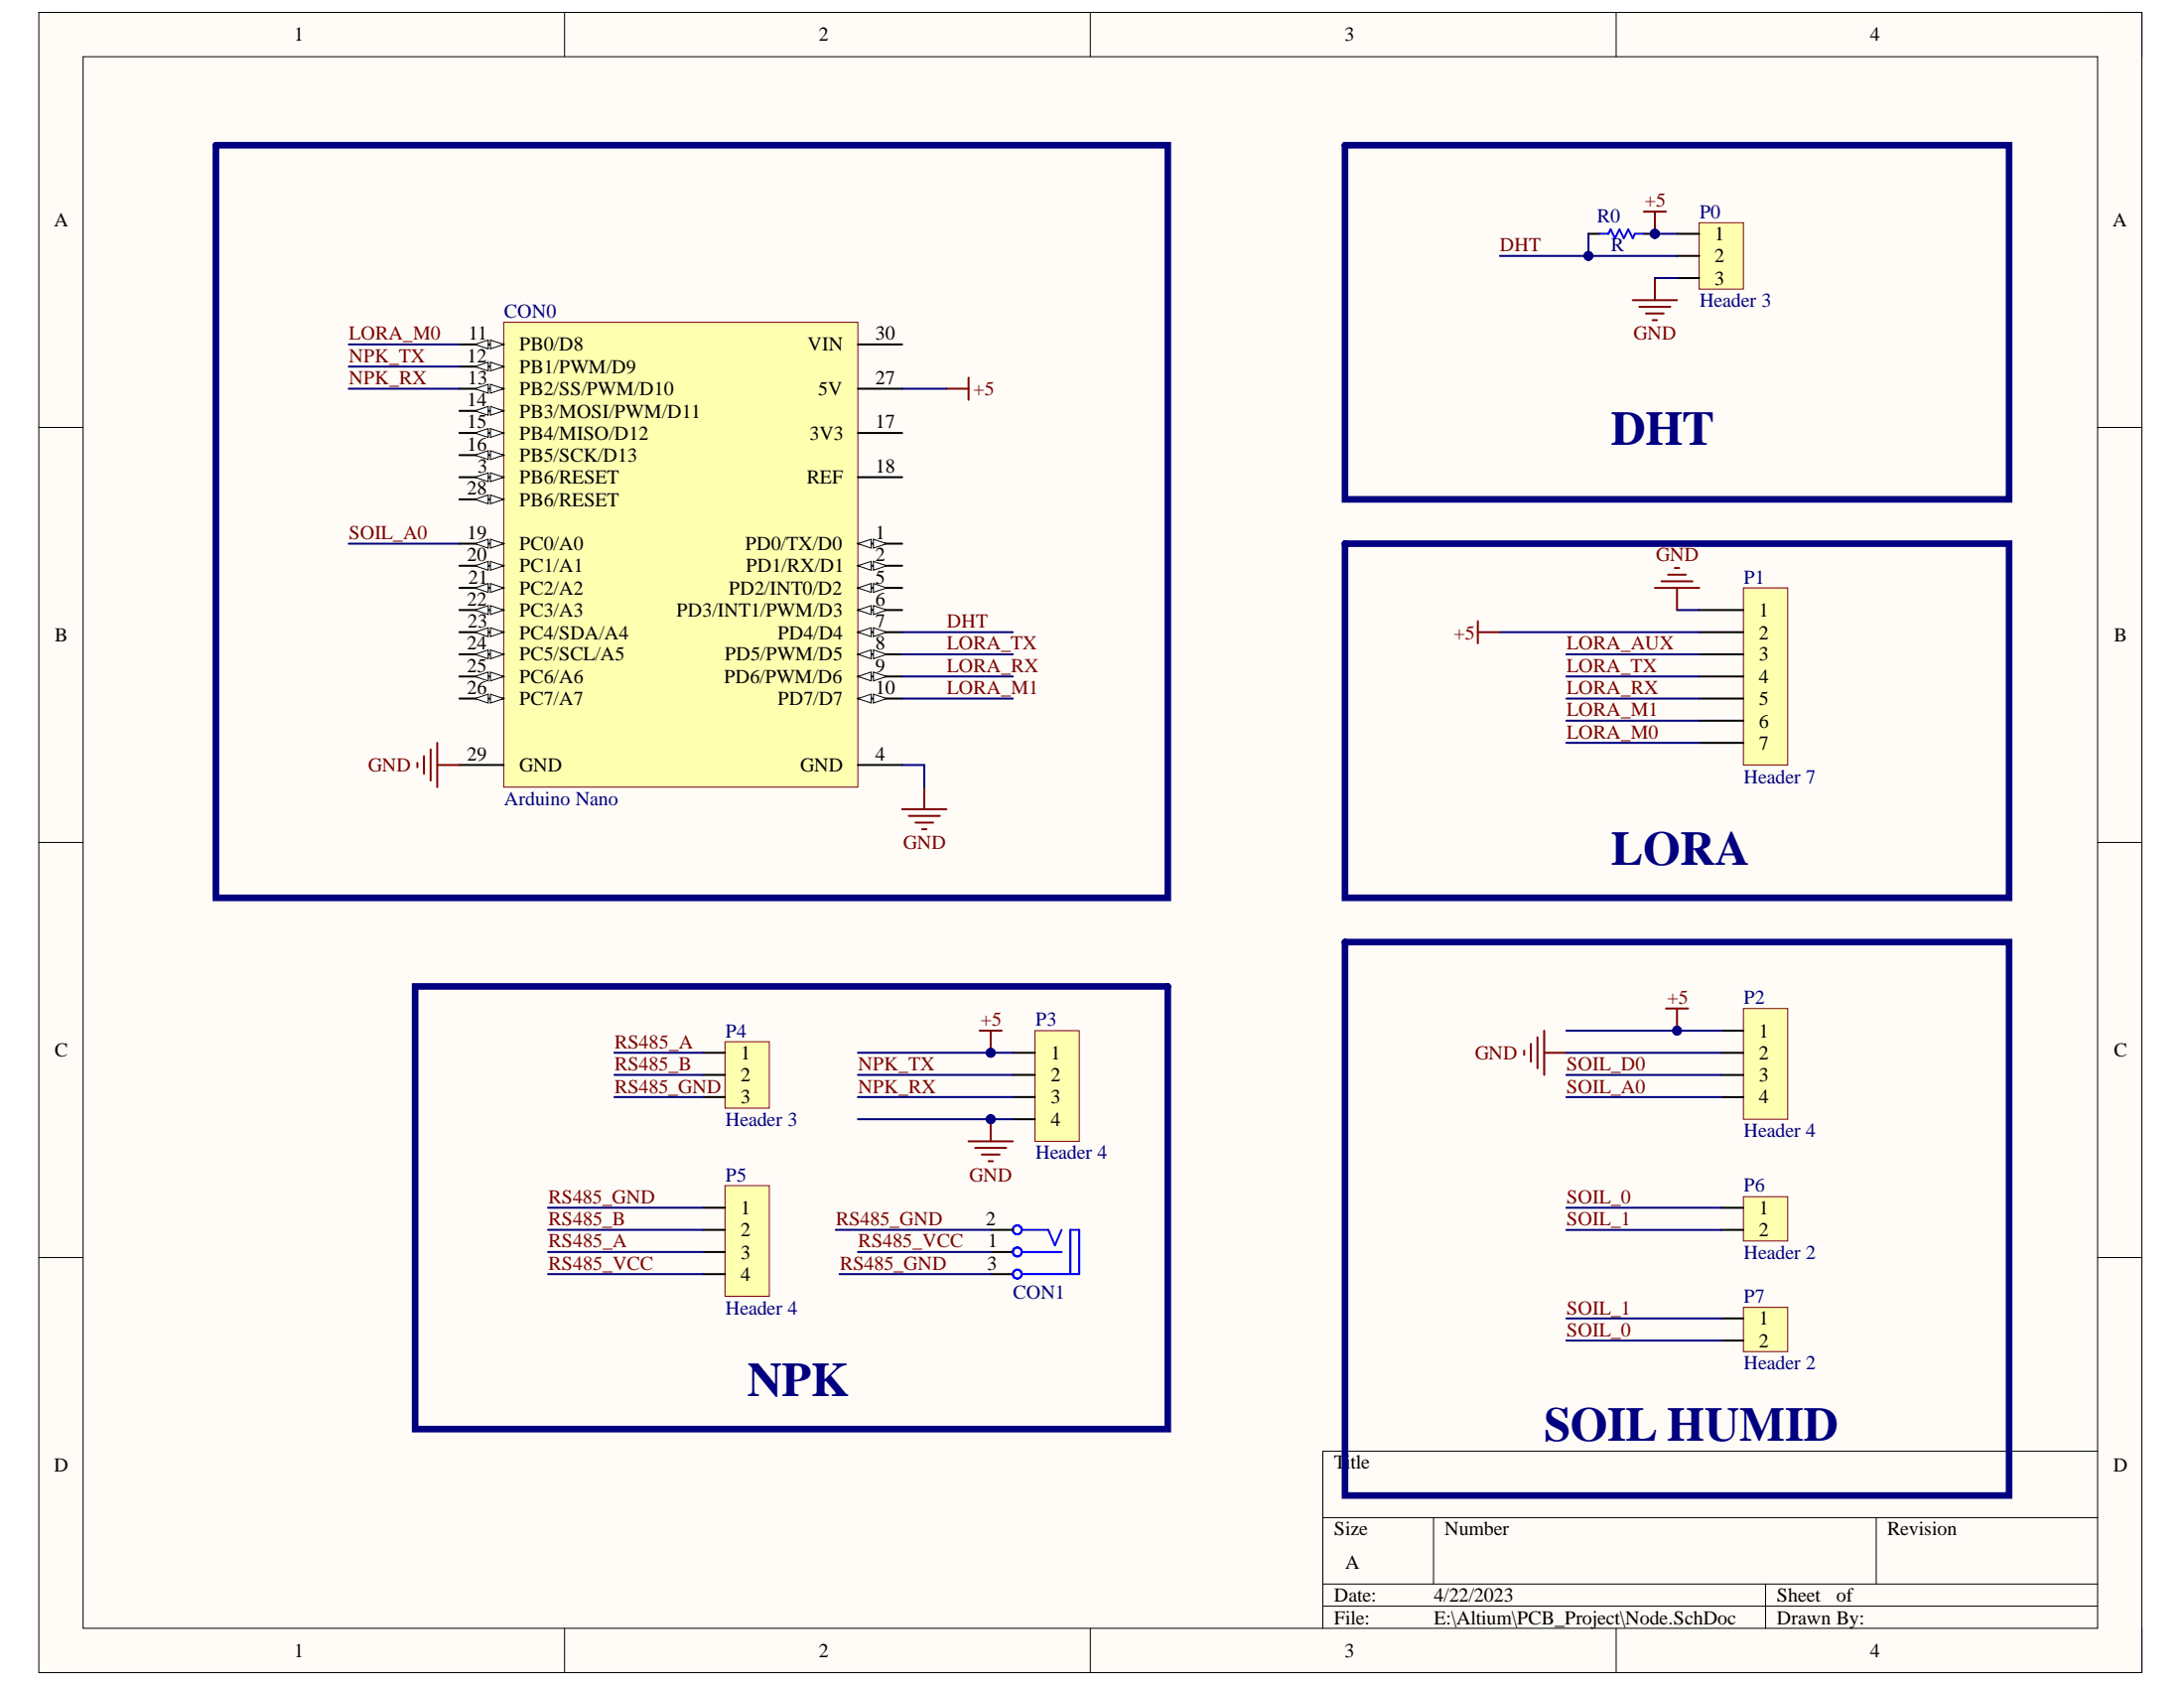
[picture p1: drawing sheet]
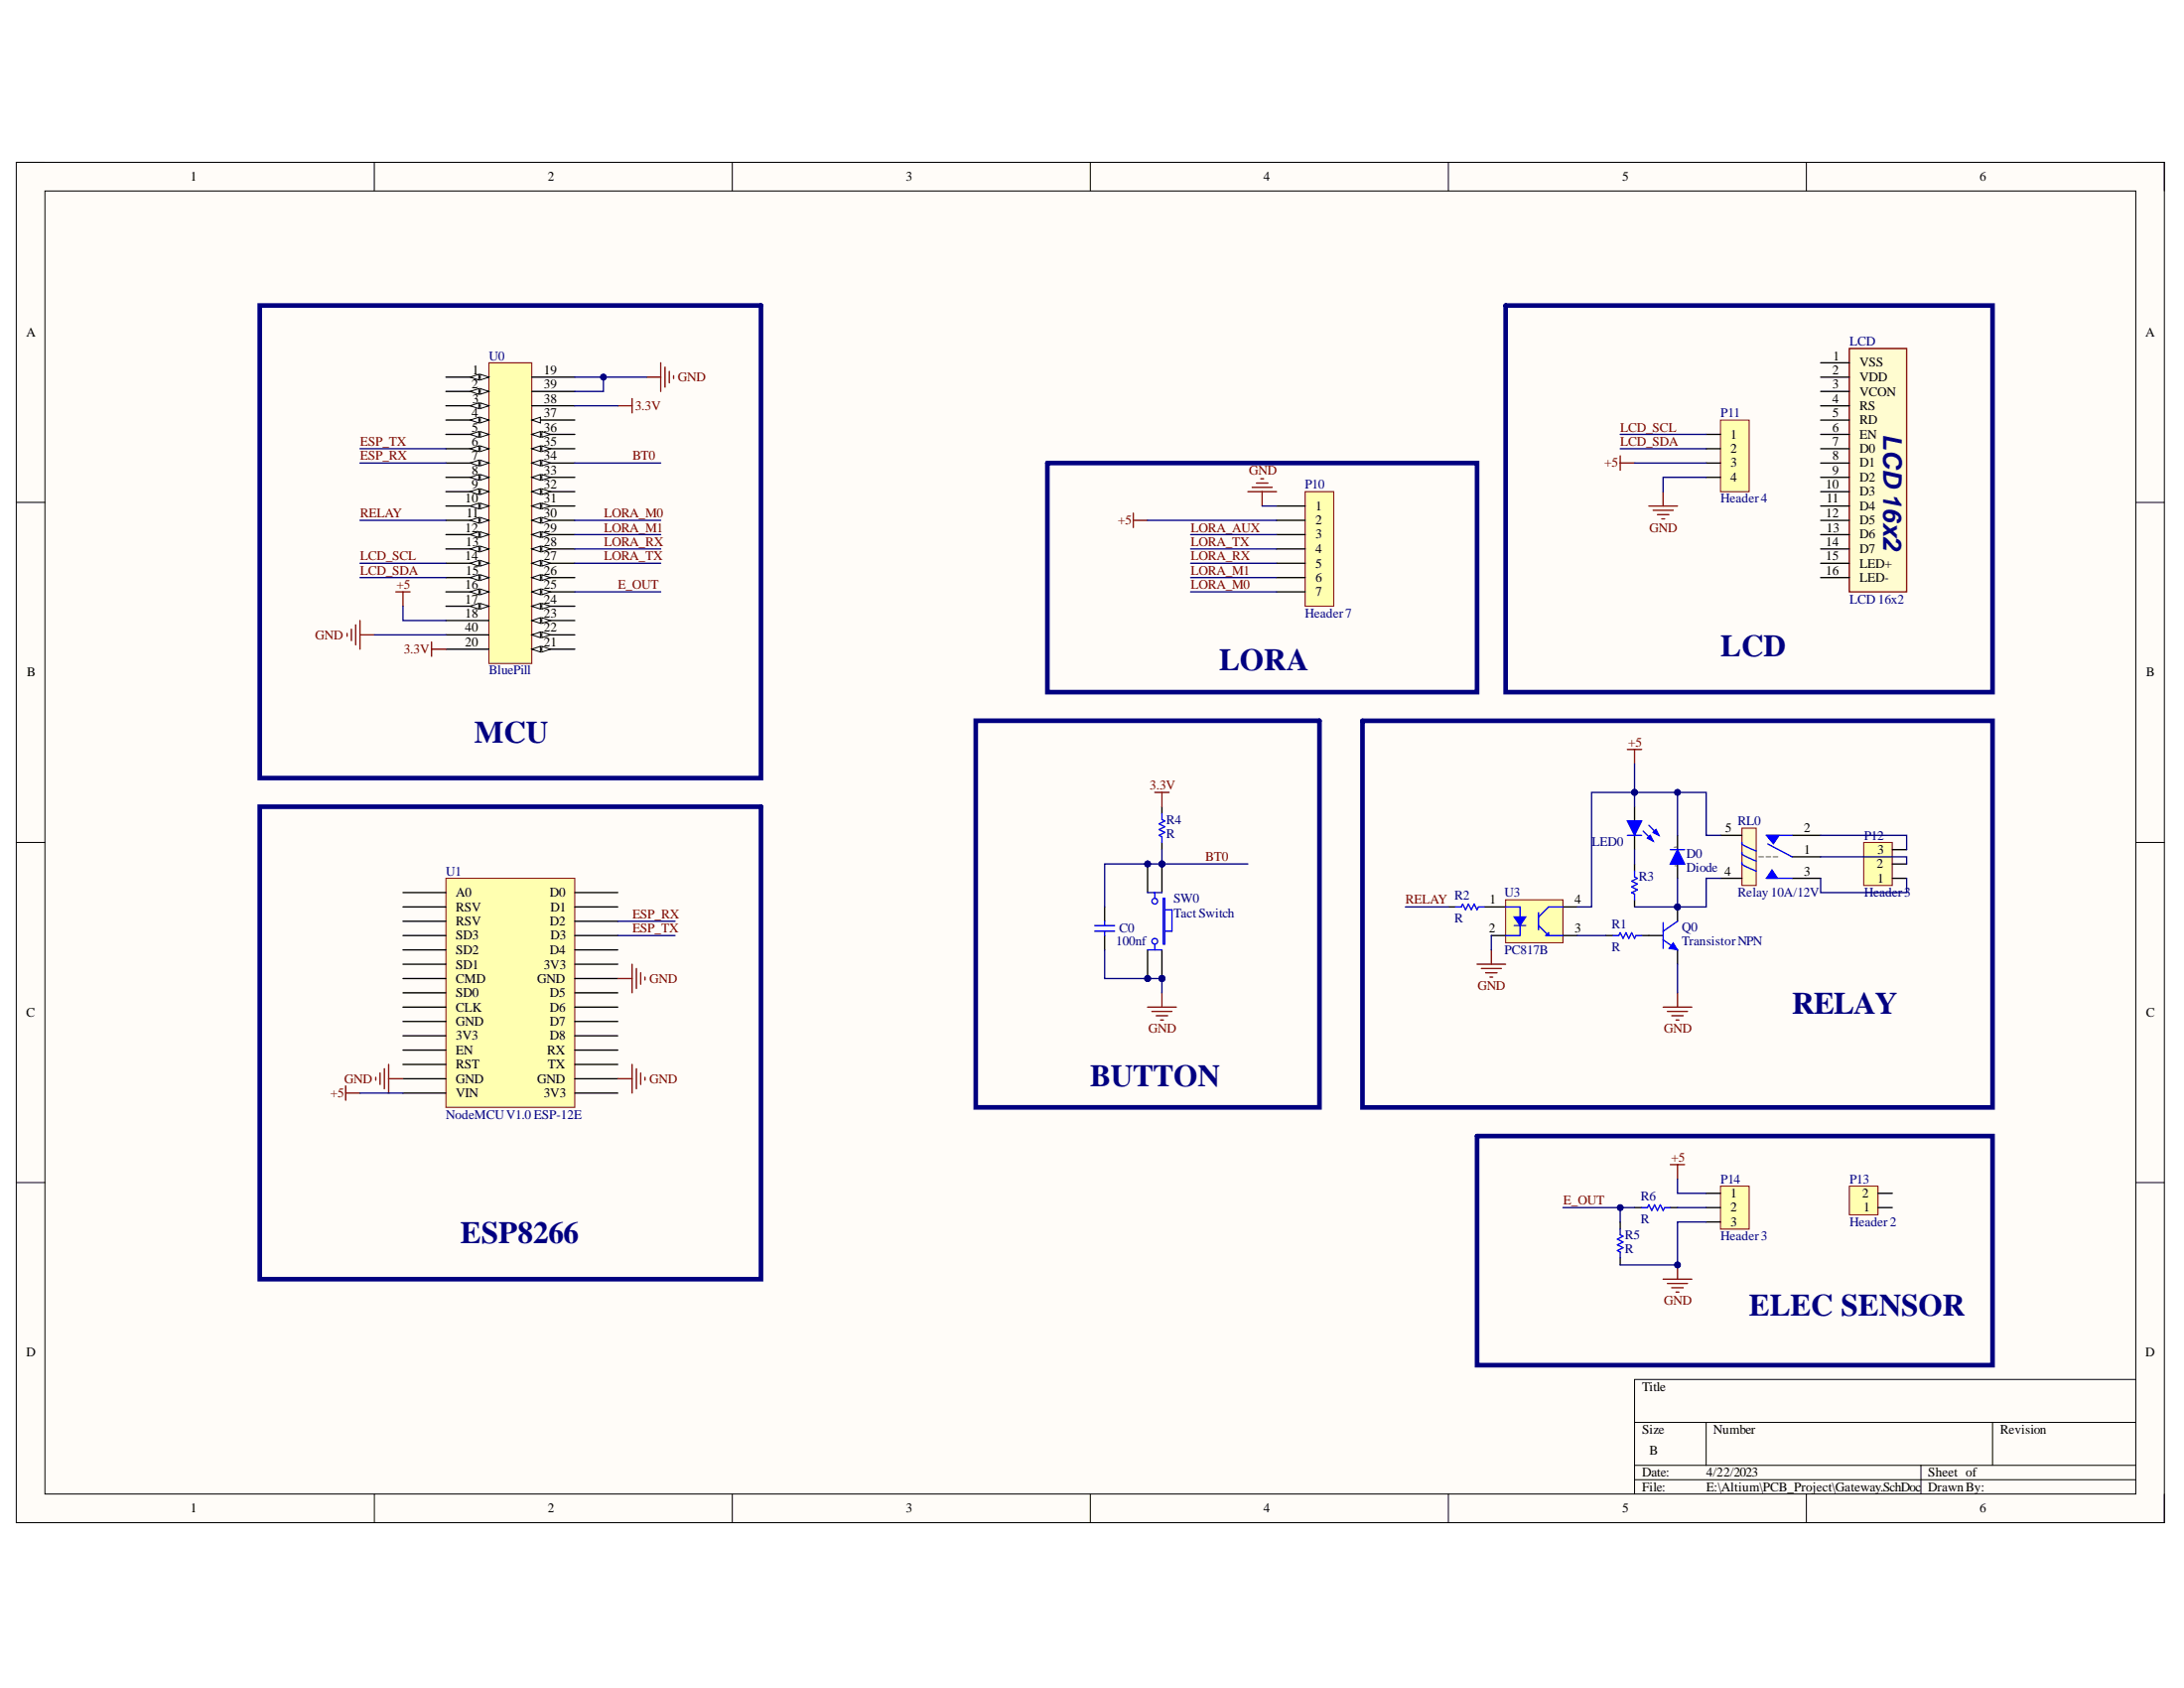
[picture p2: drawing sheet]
# Altium project PCB_Project.PrjPcb
2 sheets, 32 parts. Net scope: global (net labels, ports and power ports of the same name join across sheets).
Board files: Node.PcbDoc, Gateway.PcbDoc, Box.PcbDoc
Sheets:
  Node.SchDoc
  Gateway.SchDoc

## Sheet Node.SchDoc
size A; SheetNumber: 1; SheetTotal: 2

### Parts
CON0  Arduino Nano  [Arduino Nano 15x2]
CON1  CON DC PWR  [CONN/DC/PWR/5.0MM]  (value not drawn)
P0  Header 3  [XH2.54-3P]
P1  Header 7  [Header 7]
P2  Header 4  [Header 4]
P3  Header 4  [Header 4]
P4  Header 3  [SH152-5.08-3P]
P5  Header 4  [HDR DOMINO 4]
P6  Header 2  [Header 2]
P7  Header 2  [XH2.54-2P]
R0  R  [R 1206 (3216)]

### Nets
+5: CON0.27(5V) P0.1 P1.2 P2.1 P3.1 R0.2
GND: CON0.4(GND) CON0.29(GND) P0.3 P1.1 P2.2 P3.4
DHT: CON0.7(PD4/D4) P0.2 R0.1
LORA_AUX: P1.3
LORA_M0: CON0.11(PB0/D8) P1.7
LORA_M1: CON0.10(PD7/D7) P1.6
LORA_RX: CON0.9(PD6/PWM/D6) P1.5
LORA_TX: CON0.8(PD5/PWM/D5) P1.4
NPK_RX: CON0.13(PB2/SS/PWM/D10) P3.3
NPK_TX: CON0.12(PB1/PWM/D9) P3.2
RS485_A: P4.1 P5.3
RS485_B: P4.2 P5.2
RS485_GND: CON1.2(T) CON1.3(TN) P4.3 P5.1
RS485_VCC: CON1.1(S) P5.4
SOIL_0: P6.1 P7.2
SOIL_1: P6.2 P7.1
SOIL_A0: CON0.19(PC0/A0) P2.4
SOIL_D0: P2.3

Not connected (* = marked no-connect by the designer): CON0 1(PD0/TX/D0) 2(PD1/RX/D1) 3(PB6/RESET) 5(PD2/INT0/D2) 6(PD3/INT1/PWM/D3) 14(PB3/MOSI/PWM/D11) 15(PB4/MISO/D12) 16(PB5/SCK/D13) 17(3V3) 18(REF) 20(PC1/A1) 21(PC2/A2) 22(PC3/A3) 23(PC4/SDA/A4) 24(PC5/SCL/A5) 25(PC6/A6) 26(PC7/A7) 28(PB6/RESET) 30(VIN)

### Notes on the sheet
- DHT
- (near P1) LORA
- (near P5) NPK
- (near P7) SOIL HUMID

## Sheet Gateway.SchDoc
size B; SheetNumber: 2; SheetTotal: 2

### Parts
C0  100nf  [C 0805 (2012)]
D0  Diode  [SOD-80]
LCD  LCD 16x2  [LCD 16x2]
LED0  Led  [LED 3MM]  (value not drawn)
P10  Header 7  [Header 7]
P11  Header 4  [XH2.54-4P-RA]
P12  Header 3  [SH152-5.08-3P]
P13  Header 2  [HDR Domino 2 - 5MM]
P14  Header 3  [Header 3]
Q0  Transistor NPN  [SOT-23]
R1  R  [R 0805 (2012)]
R2  R  [R 0805 (2012)]
R3  R0  [R 0805 (2012)]  (value not drawn)
R4  R  [R 0805 (2012)]
R5  R  [R 0805 (2012)]
R6  R  [R 0805 (2012)]
RL0  Relay 10A/12V  [RL_SPDT_10A]
SW0  Tact Switch  [SW/4/DIP/SMALL]
U0  BluePill  [YAAJ_BluePill_1]
U1  NodeMCU V1.0 ESP-12E  [NodeMCU V1.0 ESP-12E]
U3  PC817B  [SOIC-4-GULLWING]

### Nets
3.3V: R4.1 U0.20 U0.38
+5: D0.1(Cathode) LED0.2(A) P10.2 P11.3 P14.1 RL0.5 U0.18 U1.VIN U3.4(C)
GND: C0.2 P10.1 P11.4 P14.3 Q0.2(E) R5.2 SW0.2 SW0.3 U0.19 U0.39 U0.40 U1.GND U3.2(K)
BT0: C0.1 R4.2 SW0.1 SW0.4 U0.34
E_OUT: R5.1 R6.2 U0.25
ESP_RX: U0.7 U1.D2
ESP_TX: U0.6 U1.D3
LCD_SCL: P11.1 U0.14
LCD_SDA: P11.2 U0.15
LORA_AUX: P10.3
LORA_M0: P10.7 U0.30
LORA_M1: P10.6 U0.29
LORA_RX: P10.5 U0.28
LORA_TX: P10.4 U0.27
RELAY: R2.2 U0.11
NetD0_2: D0.2(Anode) Q0.3(C) R3.1 RL0.4
NetLED0_1: LED0.1(K) R3.2
NetP12_1: P12.1 RL0.3
NetP12_2: P12.2 RL0.1
NetP12_3: P12.3 RL0.2
NetP14_2: P14.2 R6.1
NetQ0_1: Q0.1(B) R1.1
NetR1_2: R1.2 U3.3(E)
NetR2_1: R2.1 U3.1(A)

Not connected (* = marked no-connect by the designer): LCD 1(VSS) 2(VDD) 3(VCON) 4(RS) 5(RD) 6(EN) 7(D0) 8(D1) 9(D2) 10(D3) 11(D4) 12(D5) 13(D6) 14(D7) 15(LED+) 16(LED-); P13 1 2; U0 1 2 3 4 5 8 9 10 12 13 16 17 21 22 23 24 26 31 32 33 35 36 37; U1 3V3 A0 CLK CMD D0 D1 D4 D5 D6 D7 D8 EN RST RSV RX SD0 SD1 SD2 SD3 TX

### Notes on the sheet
- (near P10) LORA
- LCD
- MCU
- RELAY
- BUTTON
- ESP8266
- ELEC SENSOR

## Nets that join several sheets
+5: Node (6 pins), Gateway (9 pins)
GND: Node (6 pins), Gateway (13 pins)
LORA_AUX: Node (P1.3), Gateway (P10.3)
LORA_M0: Node (CON0.11 P1.7), Gateway (P10.7 U0.30)
LORA_M1: Node (CON0.10 P1.6), Gateway (P10.6 U0.29)
LORA_RX: Node (CON0.9 P1.5), Gateway (P10.5 U0.28)
LORA_TX: Node (CON0.8 P1.4), Gateway (P10.4 U0.27)
